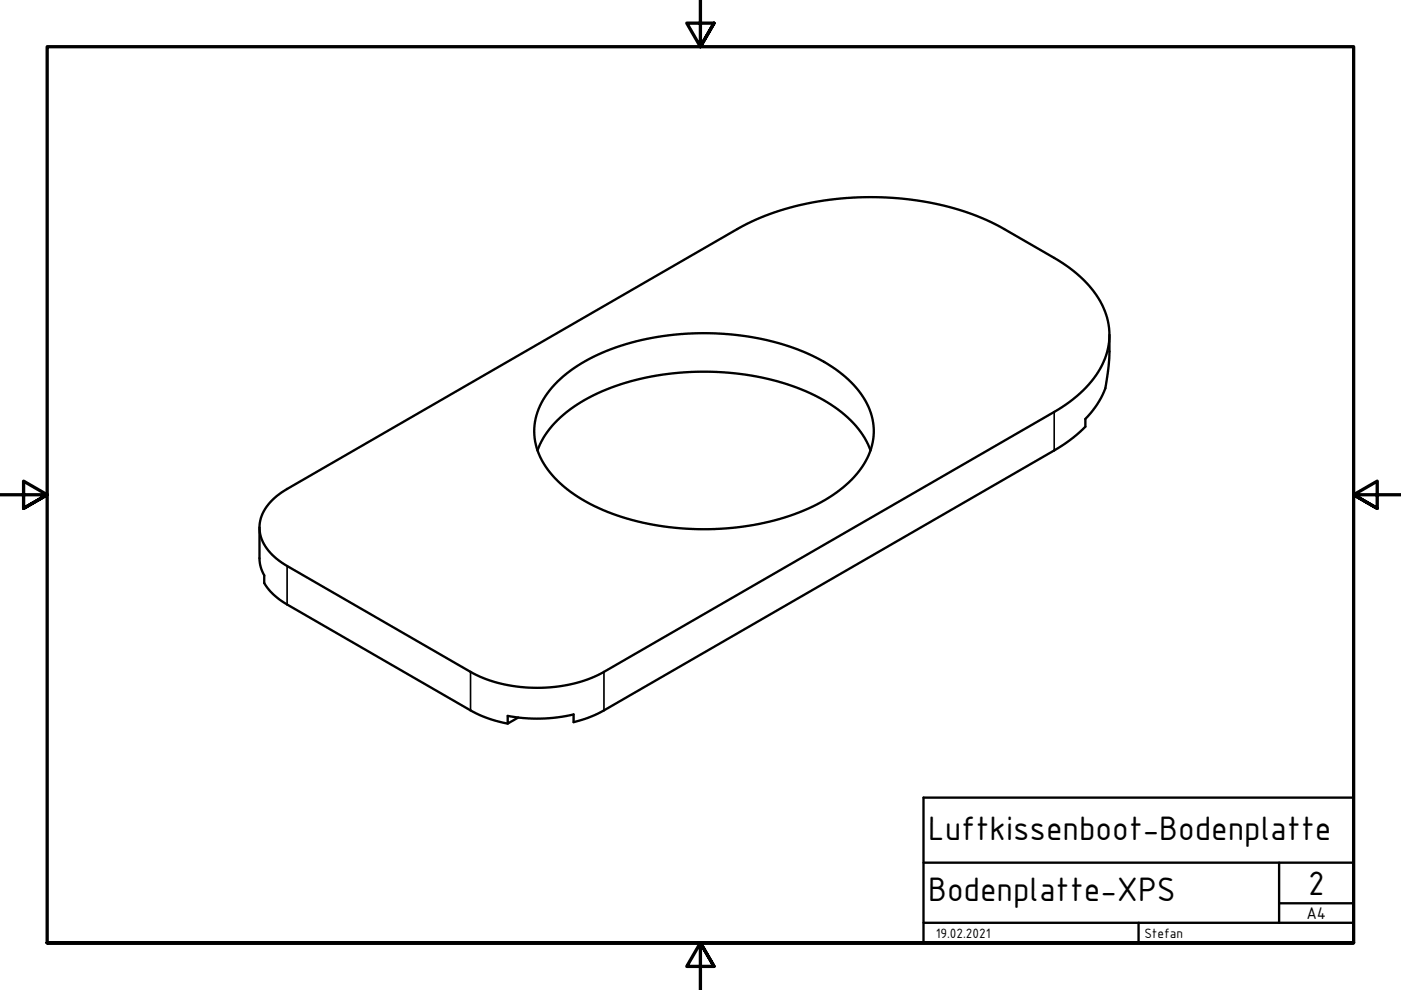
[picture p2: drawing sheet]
<svg xmlns="http://www.w3.org/2000/svg" width="297mm" height="210mm" viewBox="0 0 297 210" stroke-linecap="round" stroke-linejoin="round" font-family="sans-serif">
<!-- layer: Sichtbar (ISO) -->
<path d="M235.2 71v3.6a36.5 36.5 0 0 1-1.1 8.4 18.8 18.8 0 0 1-4 5.8v1.7a30 30 0 0 1-6.6 5l-95.5 55.1a24 24 0 0 1-6.4 2.5v-1.6a33.9 33.9 0 0 1-14 .3v1.6l2.3-1.3M114 95.5a21.1 21.1 0 0 1 10-10.7 54.7 54.7 0 0 1 31.8-5.6 44.8 44.8 0 0 1 22.6 8.2 18.5 18.5 0 0 1 6.2 8.1M118.2 81a38.8 38.8 0 0 1 20-9.4 57.3 57.3 0 0 1 34.8 4.2 22.7 22.7 0 0 1 11.4 11.1 13.2 13.2 0 0 1-3.2 14.1 35.3 35.3 0 0 1-18.1 9.6 58.4 58.4 0 0 1-36.2-2.9 24.7 24.7 0 0 1-12.3-10.7 13.1 13.1 0 0 1 2.4-14.8zM55 111.8v6.6a7.3 7.3 0 0 0 1 3.6 3.6 3.6 0 0 0 1.4 3.4l1.8 1.7 1.7 1.1 38.9 22.4a25.2 25.2 0 0 0 7.8 2.8M57.7 106.1l1.5-1.3 1.7-1.1 95.4-55.1a58.8 58.8 0 0 1 30.8-6.8 56.8 56.8 0 0 1 25.8 6.8l10.6 6.1a23.3 23.3 0 0 1 11 12 14.7 14.7 0 0 1-3.6 14.8 29.4 29.4 0 0 1-7.4 5.8l-95.5 55.2a31.3 31.3 0 0 1-28.2 0l-38.9-22.5a10.4 10.4 0 0 1-5.9-7.7 8 8 0 0 1 2.7-6.2z" fill="none" stroke="#000" stroke-width=".5"/>
<!-- layer: Sichtbar schmal (ISO) -->
<path d="M223.5 87.3v8.2M60.9 120v8.2M99.8 142.5v8.1M128 142.5v8.1" fill="none" stroke="#000" stroke-width=".35"/>
<!-- layer: Rahmen (ISO) -->
<path d="M148.5 0v9.9l-2.9-5h5.8l-2.9 5 2.9-5M0 104.9h10l-5-2.9v5.8l5-2.9-5 2.9M297 104.9h-10l5-2.9v5.8l-5-2.9 5 2.9M10 199.9v-190h277v190h-277h277M151.4 204.9l-2.9-5 2.9 5h-5.8l2.9-5v10" fill="none" stroke="#000" stroke-width=".7"/>
<!-- layer: Titel (ISO) -->
<path d="M195.8 169.1h91.2v30.8h-91.2zM195.8 195.7h91.2M195.8 182.9h91.2M241.4 195.7v4.2M271.2 191.5h15.8M271.2 182.9v12.8" fill="none" stroke="#000" stroke-width=".5"/>
<g font-size="7.8">
<text x="196.8" y="178.2">Luftkissenboot-Bodenplatte</text>
<text x="196.8" y="191">Bodenplatte-XPS</text>
<text x="277.4" y="189.7">2</text>
</g>
<text font-size="3.9" x="277" y="194.8">A4</text>
<g font-size="3.1">
<text x="198.4" y="198.8">19.02.2021</text>
<text x="242.6" y="198.8">Stefan</text>
</g>
</svg>
